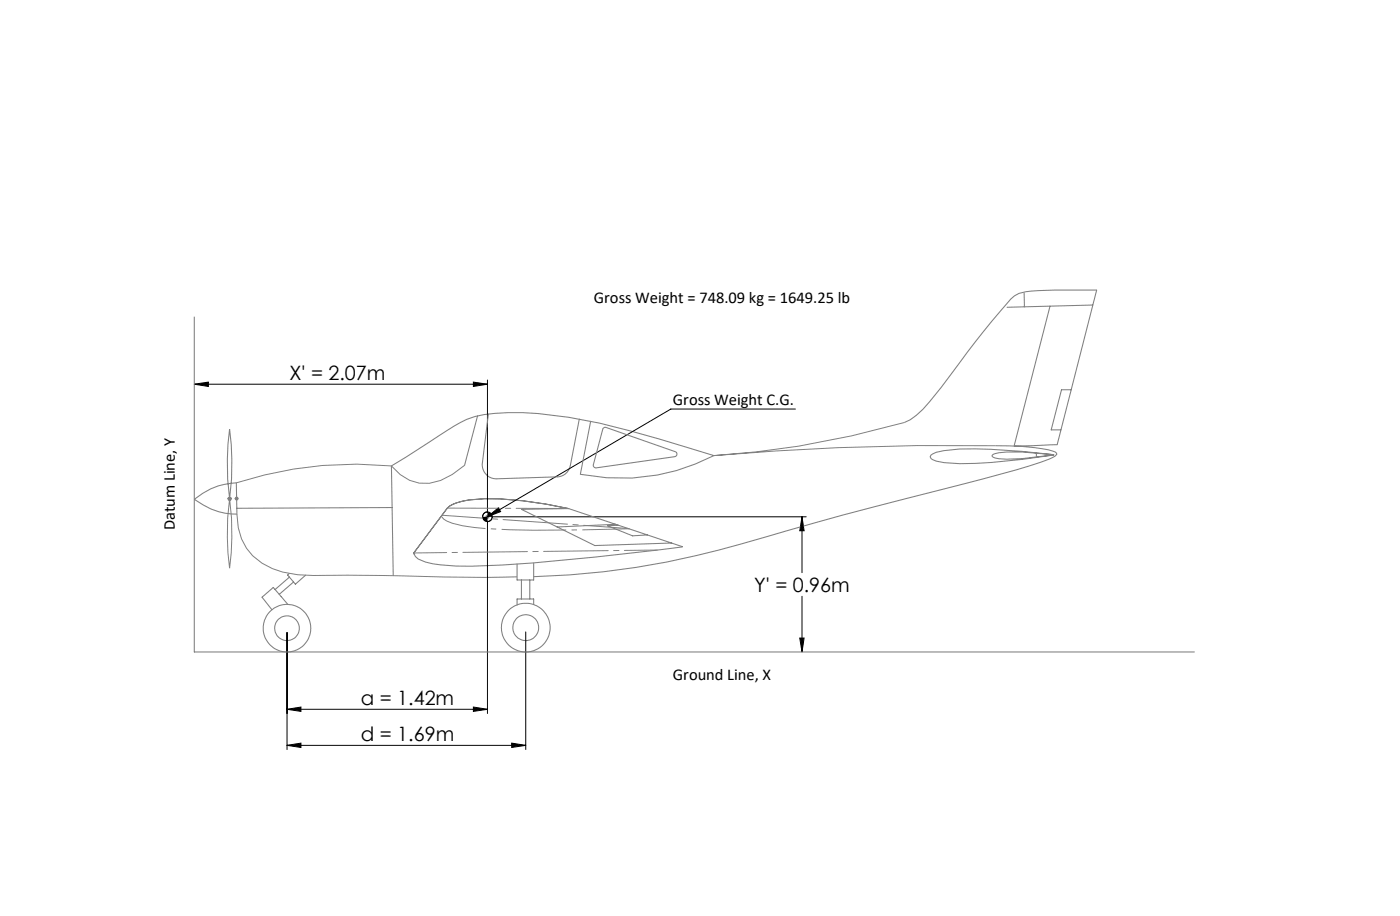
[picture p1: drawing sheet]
<svg xmlns="http://www.w3.org/2000/svg" width="330mm" height="216mm" viewBox="0 0 330 216" stroke-linecap="round" stroke-linejoin="round" font-family="sans-serif">
<g fill="none" stroke="#000" stroke-width=".24">
<path d="M45.8 90.6l3.3-.5v1zM45.8 90.6h69.2M111.7 90.1l3.3 .5-3.3 .5zM115 89.6v31.2M187.6 96.4h-29.4l-43.2 25.4M115 121.8l2.5-2.1 .6 .9zM115 120.6l-.2 .1a1.09 1.09 0 0 0-1 1.1M115 122.8v45.4M116 121.8h74.1M116.1 121.8a1.14 1.14 0 0 1-1.1 1.1M189.2 121.8l.5 3.3h-1.1zM189.2 121.8v13.2"/>
<path d="M67.7 149.1v27.6M124 148.9v27.8M188.6 150.4h1.1l-.5 3.3zM189.2 140.5v13.2M67.7 175.7h56.3M67.7 167.2h47.3M67.7 175.7l3.3-.5v1zM67.7 167.2l3.3-.5v1zM111.7 166.7l3.3 .5-3.3 .5zM120.7 175.2l3.3 .5-3.3 .5z"/>
<circle cx="115" cy="121.8" r="1.15"/>
</g>
<g fill="none" stroke="#808080" stroke-width=".24">
<path d="M213.3 99.6a209.5 209.5 0 0 1-44.9 7.8 644.5 644.5 0 0 1 66.4-2.3M53.7 117.5h.9M53.8 117.2l.7 .7M54.2 117.5a62.6 62.6 0 0 1 0 16.4 62.6 62.6 0 0 1 0-16.4zM54.2 117.1v.9M54.5 117.2l-.7 .7M55.3 117.5h1M55.5 117.2l.7 .7M55.8 117v1M56.2 117.2l-.7 .7M109.6 109.7l-2.9 2.1a10 10 0 0 1-12.3 .1l-2.1-2.1a90.1 90.1 0 0 0-36.6 4M55.9 121.2a13.3 13.3 0 0 0 10.7 13.6l3.6 .7 3.7 .1h16.2l24.7 .5"/>
<path d="M114.5 121.8h1M114.6 121.5l.7 .7M115 121.3v1M115.3 121.5l-.7 .7"/>
</g>
<g fill="none" stroke="#808080" stroke-width=".25">
<path d="M45.8 74.7v79h235.9M241.5 69l.1 3.3M247.6 72.2l-8.4 32.9 10.1-.3 9.4-36.4h-12.1a24.1 24.1 0 0 0-6.3 .7l-1 .6a158.9 158.9 0 0 0-14.4 17.7 60.7 60.7 0 0 1-8.8 10.5l-1.4 1.1-1.4 .6M257.7 71.9l-20.2 .5M112.6 98l-3 11.7M115.2 97.6l-1.4 11.5a3.3 3.3 0 0 0 3.3 3.8l14.3-.5a3.2 3.2 0 0 0 3.1-2.7l2.1-10.9M139.3 99.3l-2.4 12.5a47.7 47.7 0 0 0 31.5-4.4 403.2 403.2 0 0 0-27-7.7 82.5 82.5 0 0 0-24.7-2.3 19.8 19.8 0 0 0-11.2 4l-13.2 8.4 .4 25.8M252.7 91.9h-2.3l-2.5 9.4h2.3M45.8 117.7a15.8 15.8 0 0 1 9.9-3.9l.2 7.4a15.9 15.9 0 0 1-10.1-3.5zM54.2 101.1a62.9 62.9 0 0 1 0 16.4 62.9 62.9 0 0 1 0-16.4zM92.5 119.6l-36.7 .2M134.1 119.9a87.4 87.4 0 0 0-19.8-2.4 17.1 17.1 0 0 0-8.2 1.7l-.6 .6-7.9 10.6"/>
<path d="M134.1 119.9l26.8 9a678.9 678.9 0 0 1-42.4 4.3 59.4 59.4 0 0 1-18.2-.7l-1.7-.7-.6-.6-.4-.8M134.1 119.9l-11.1 .2 17.3 8.5 18.1-.6M142.3 100.9l.5-.2 16.6 5.8 .3 .5-.1 .3-.4 .3-18.9 2.6-.4-.6zM219.6 107.3l1.2-.7a43.5 43.5 0 0 1 13-.7l7.4 .5 7.4 .8a142.5 142.5 0 0 1-22.2 2.1l-3.7-.3-1.9-.3-1.2-.6-.2-.4zM234.1 107.2a5 5 0 0 1 3.3-.7h3.8l7.4 .7-7.4 .9-3.7 .1a4.9 4.9 0 0 1-3.4-.6zM234.8 105.1a44.2 44.2 0 0 1 14.1 1.4l.3 .3v.3a8.4 8.4 0 0 1-3.8 1.9l-5.8 1.8-7.6 2.1a1421.3 1421.3 0 0 0-62.5 16.7 190.6 190.6 0 0 1-43.6 6.3M244.4 106.7v1.1M68.2 135.2l-.4 .3 1.9 2.2 2.4-2.1M68.3 136l-3.4 3M69.3 137.2l-3.4 2.9M97.6 130.4v.3M122 136l-7.2 .1"/>
<path d="M123 136.7v4.5M125 136.7v4.5M125.9 132.7v4h-3.9v-3.8M145.2 123.6l-13.8 .6M145.8 123.8l-2.5 .1 5.9 2.4 3.5-.2M67.9 142.5l-3.4-4-2.7 2.3 2.3 2.9M125.9 142.5v-1.3h-3.9v1.4"/>
<circle cx="67.7" cy="148.1" r="5.6"/>
<circle cx="67.7" cy="148.1" r="2.92"/>
<circle cx="124" cy="147.9" r="5.7"/>
<circle cx="124" cy="147.9" r="3.1"/>
</g>
<path d="M104.1 121.7l.5 .6a14.7 14.7 0 0 0 7.3 2 204.5 204.5 0 0 0 25.3 .6l11.2-.3" fill="none" stroke="#808080" stroke-width=".24" stroke-dasharray="15.2 1.3 1.3 1.3" stroke-dashoffset="4.2" stroke-linecap="butt"/>
<path d="M104.3 121.4l-.2 .2" fill="none" stroke="#808080" stroke-width=".24" stroke-dasharray="15.2 1.3 1.3 1.3" stroke-linecap="butt"/>
<path d="M148.4 124.6h.1" fill="none" stroke="#808080" stroke-width=".24" stroke-dasharray="15.2 1.3 1.3 1.3"/>
<path d="M134.1 119.9l-28.6-.1" fill="none" stroke="#808080" stroke-width=".24" stroke-dasharray="15.2 1.3 1.3 1.3" stroke-dashoffset="2.8"/>
<path d="M155 129.6l-57.4 .7" fill="none" stroke="#808080" stroke-width=".24" stroke-dasharray="15.2 1.3 1.3 1.3" stroke-dashoffset="7.5"/>
<path d="M148.2 124.6l-43.9-3.2" fill="none" stroke="#808080" stroke-width=".24" stroke-dasharray="15.2 1.3 1.3 1.3" stroke-dashoffset="4.6"/>
<g fill="#000">
<path d="M111.7 90.1l3.3 .5-3.3 .5zM45.8 90.6l3.3-.5v1z"/>
<path d="M115 121.8l2.5-2.1 .6 .9zM113.8 121.8v.2a1.16 1.16 0 0 0 1.2 .9v-1.1zM115 120.6v1.2h1.1a1.2 1.2 0 0 0-1.1-1.2z"/>
<path d="M189.2 121.8l.5 3.3h-1.1zM188.6 150.4h1.1l-.5 3.3zM67.7 175.7l3.3-.5v1zM120.7 175.2l3.3 .5-3.3 .5zM67.7 167.2l3.3-.5v1zM111.7 166.7l3.3 .5-3.3 .5z"/>
</g>
<g font-size="4.7">
<text x="68.3" y="89.5">X' = 2.07m</text>
<text x="177.9" y="139.5">Y' = 0.96m</text>
<text x="85.1" y="166.1">a = 1.42m</text>
<text x="85.1" y="174.6">d = 1.69m</text>
</g>
<g font-size="3.9">
<text x="140.1" y="71.4">Gross Weight = 748.09 kg = 1649.25 lb</text>
<text x="158.7" y="95.4">Gross Weight C.G.</text>
<text x="41.3" y="125" transform="rotate(-90 41.3 125)">Datum Line, Y</text>
<text x="158.7" y="160.3">Ground Line, X</text>
</g>
</svg>
